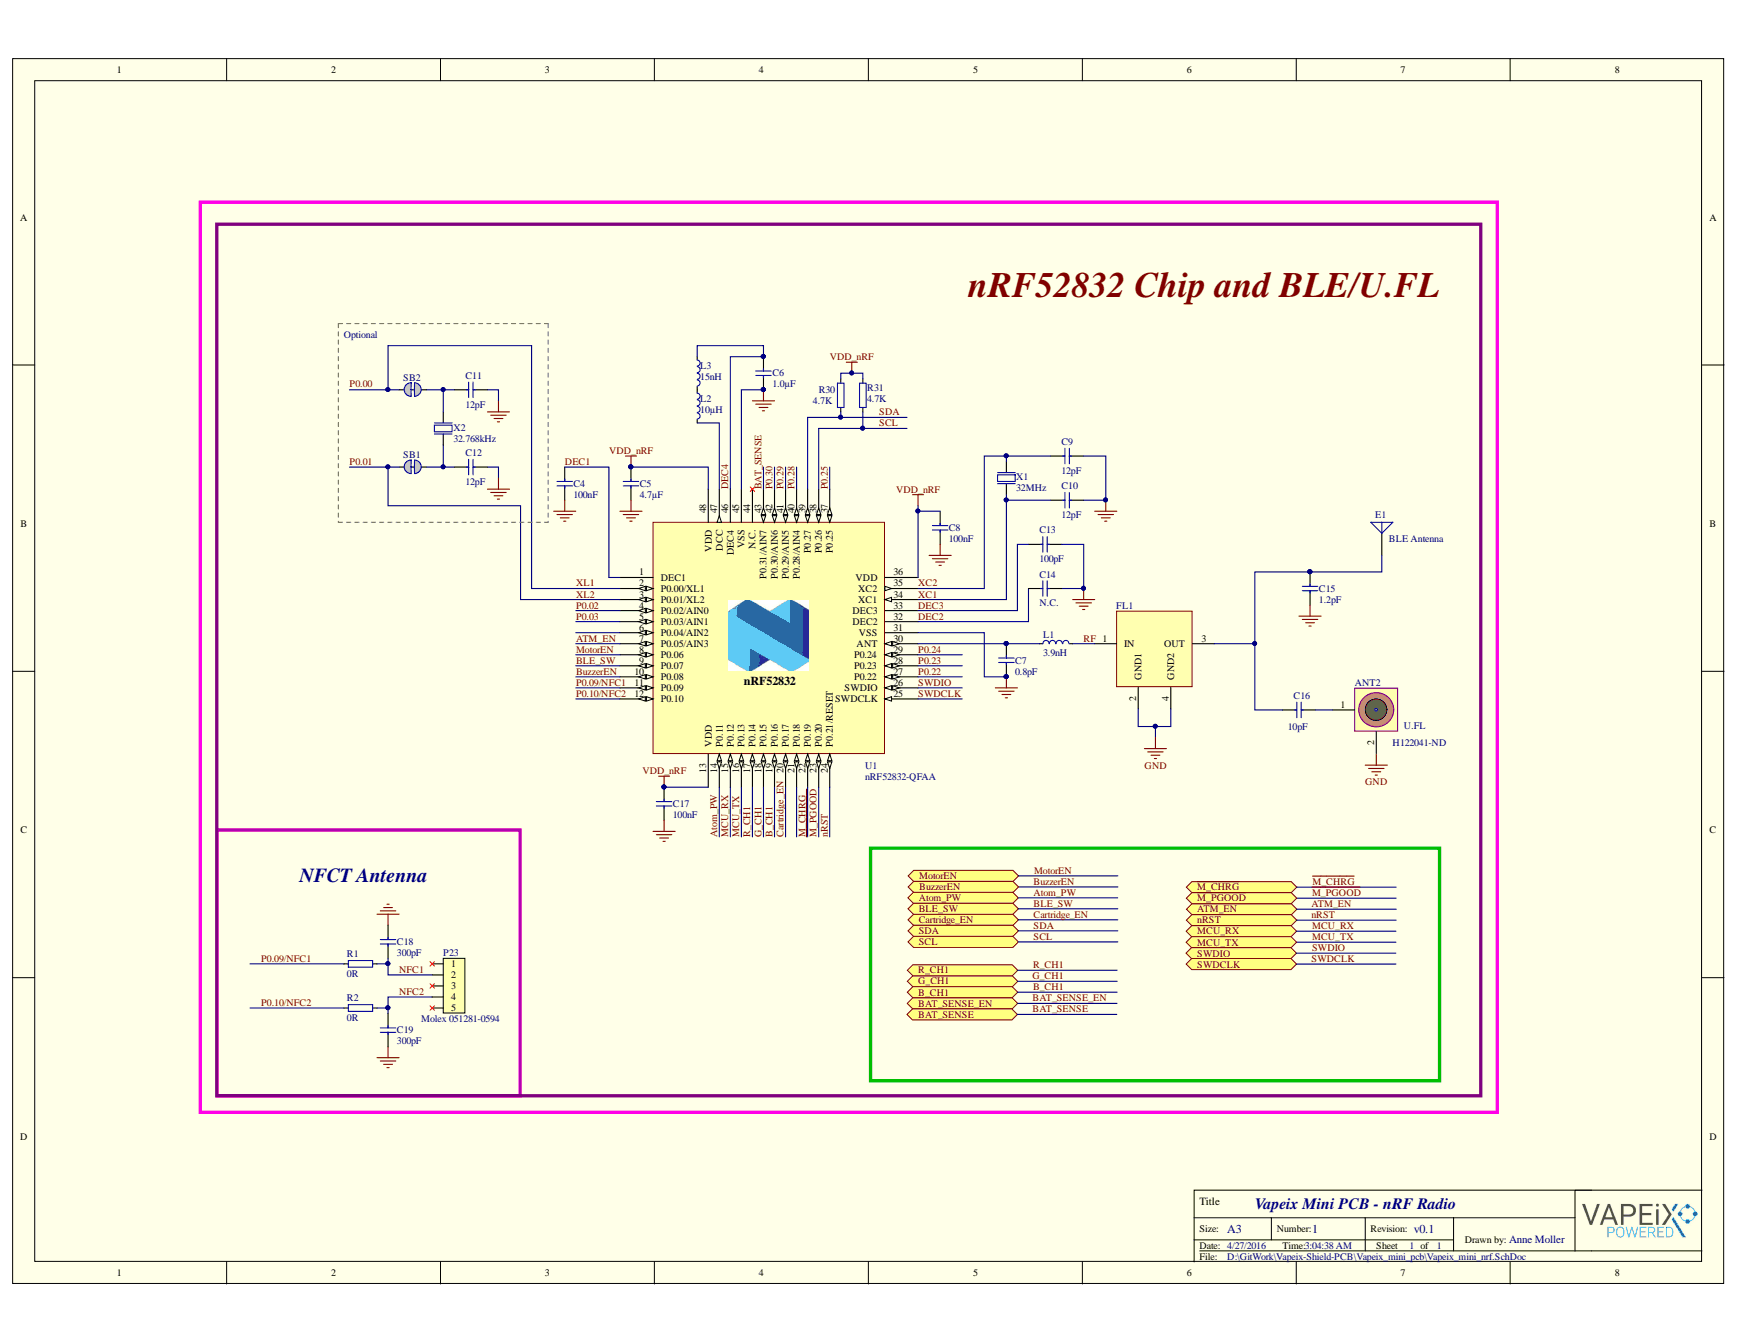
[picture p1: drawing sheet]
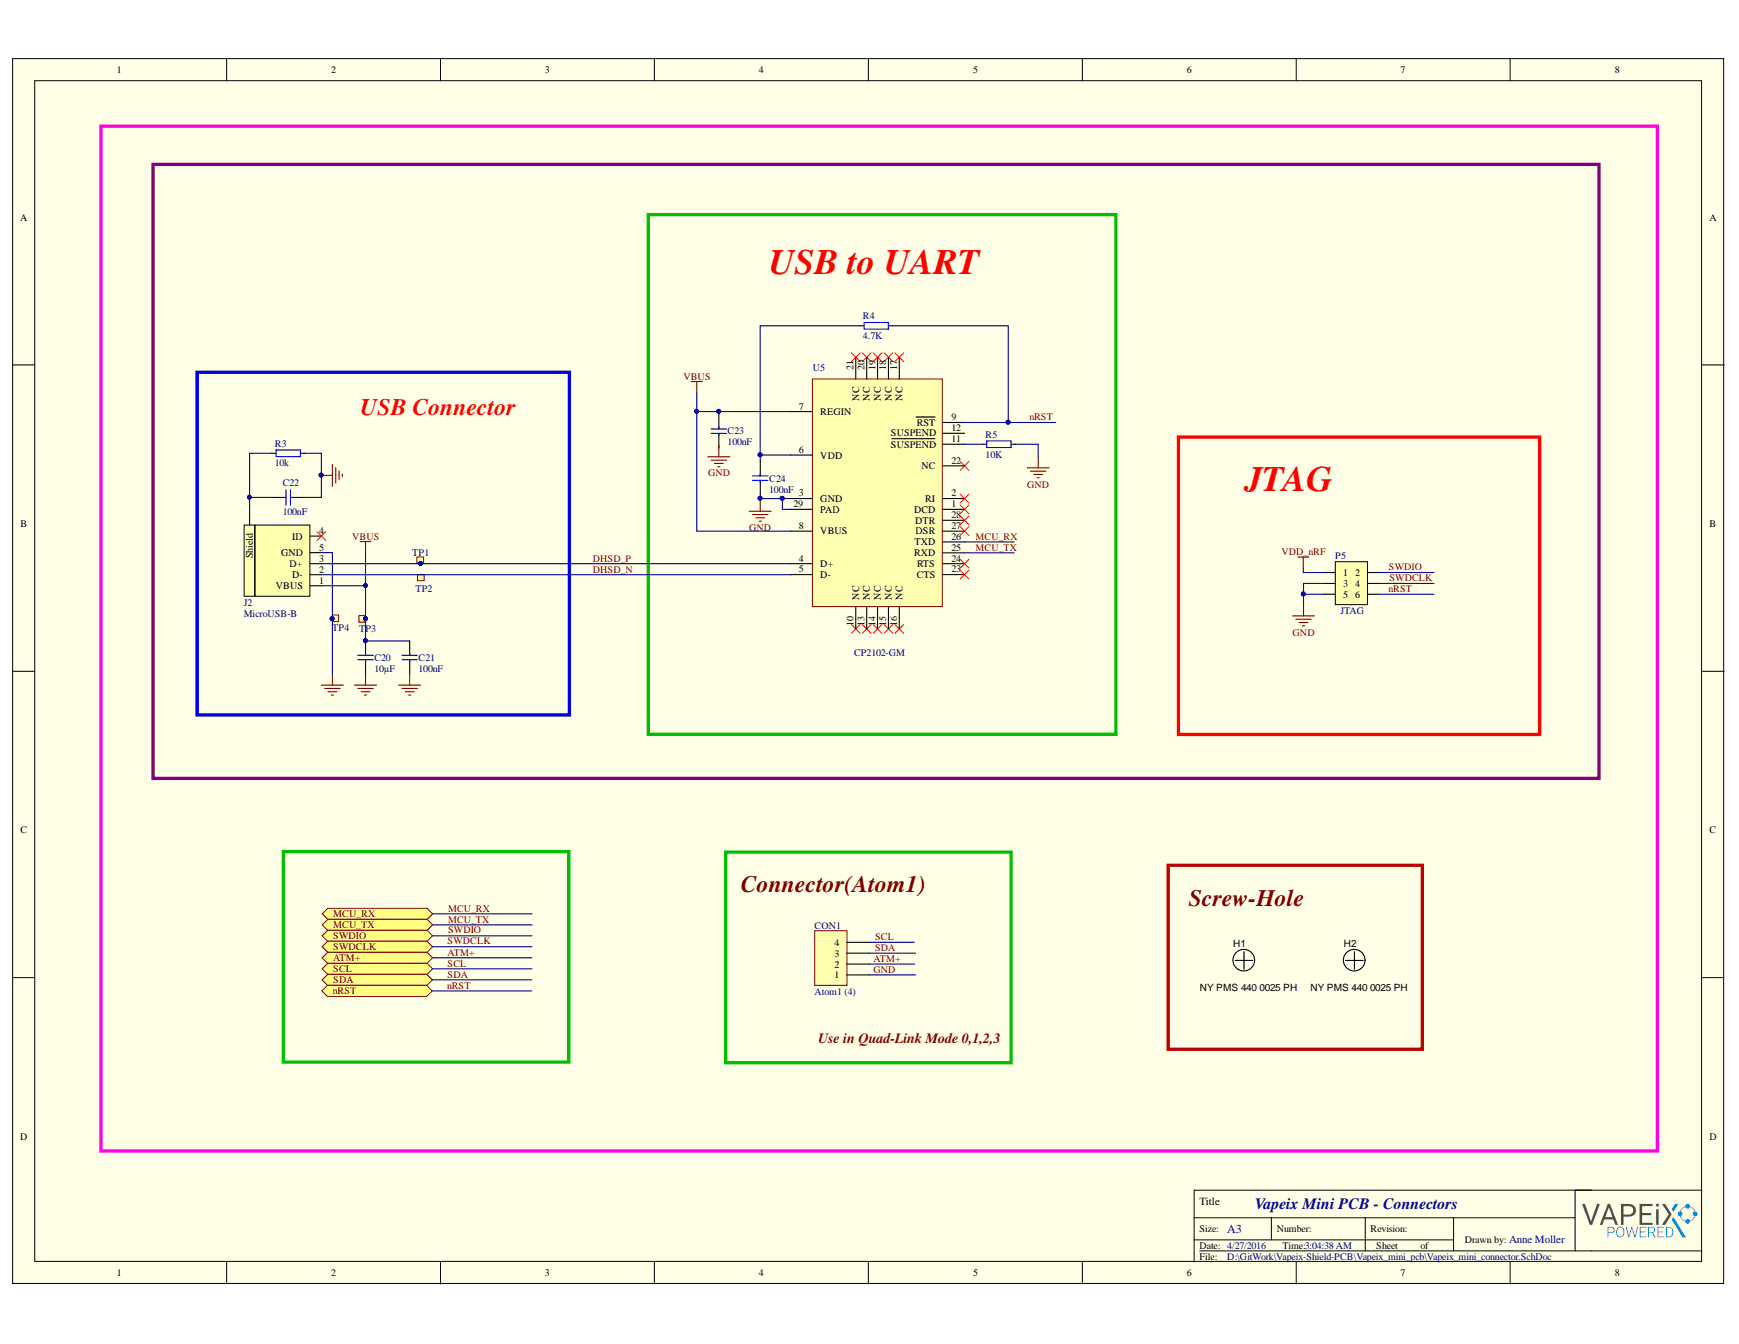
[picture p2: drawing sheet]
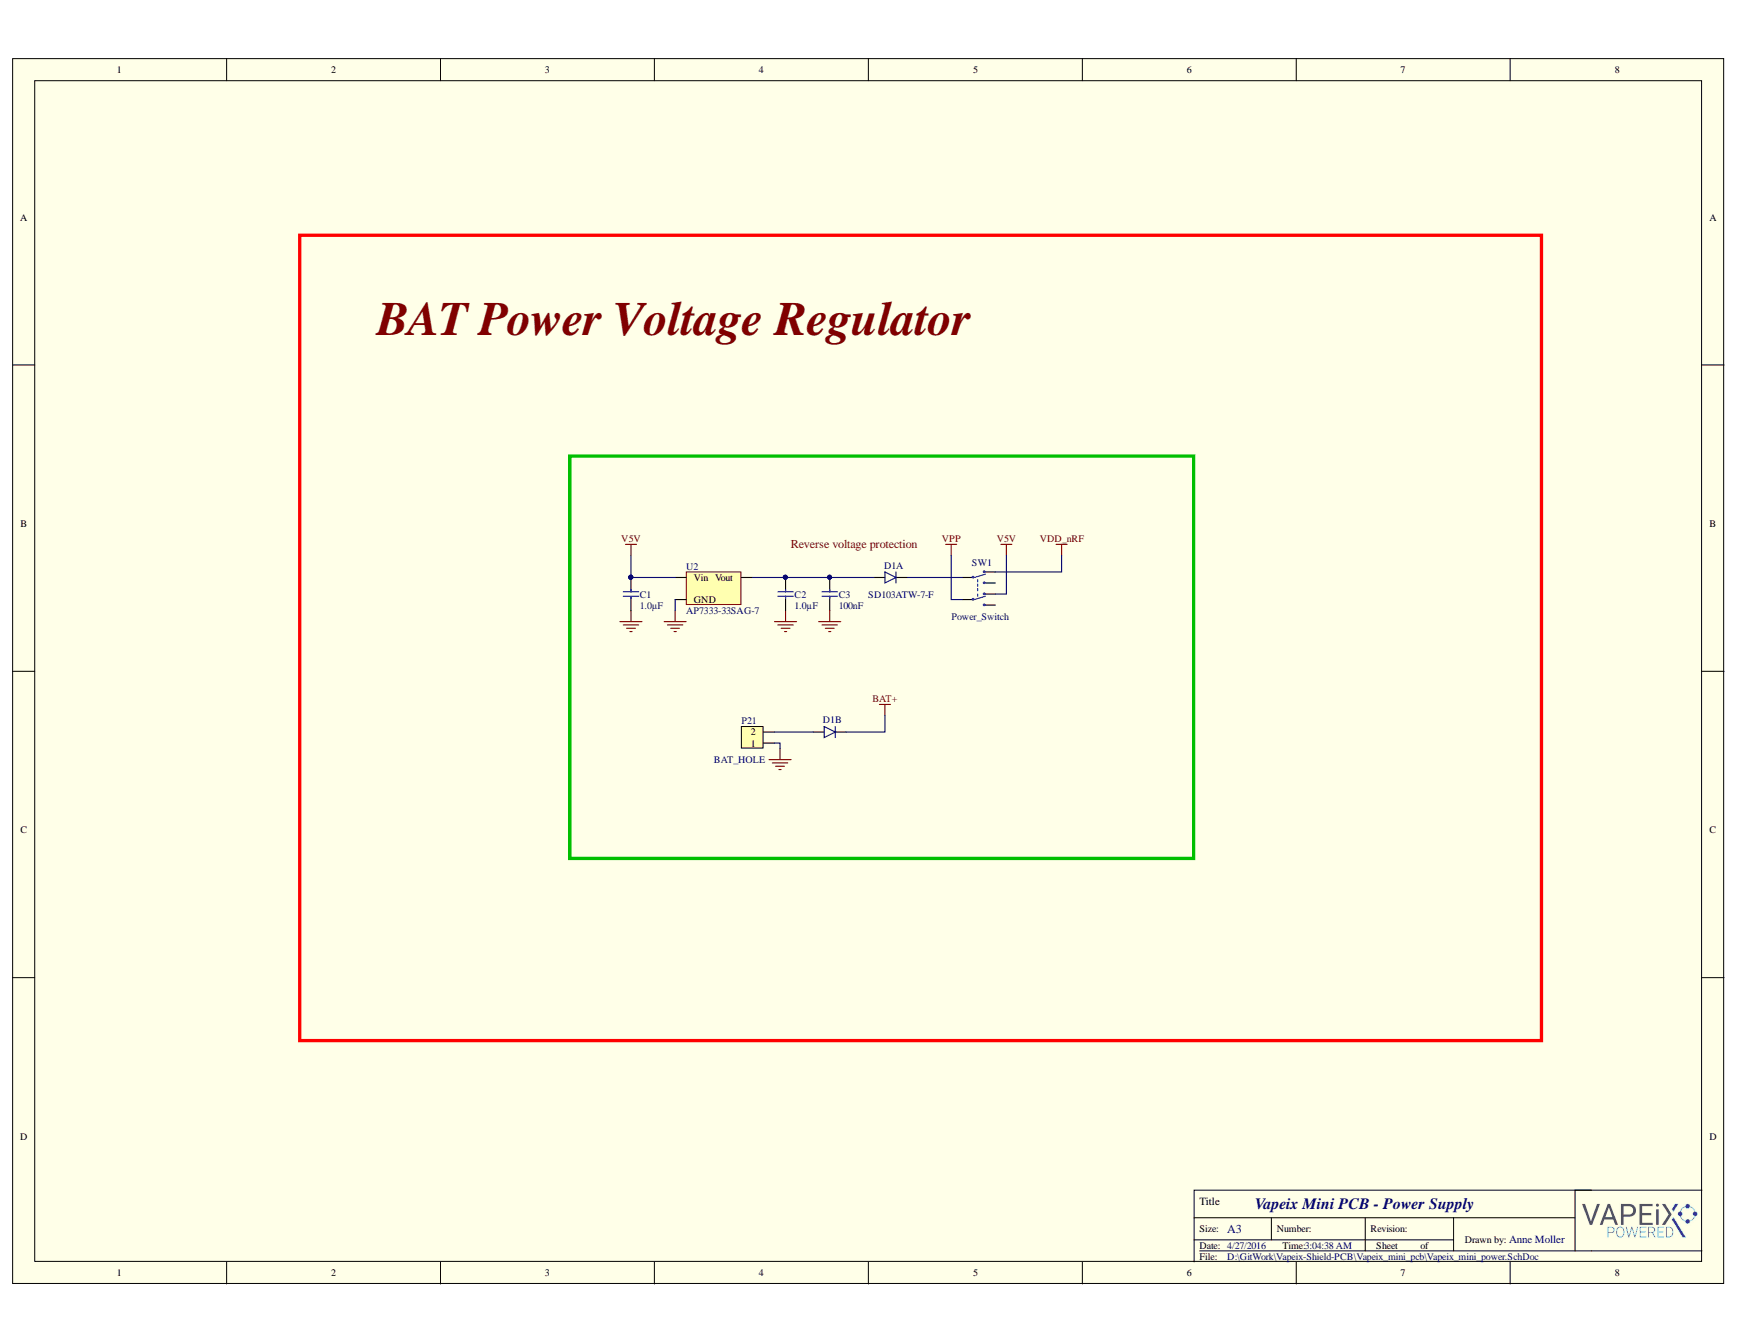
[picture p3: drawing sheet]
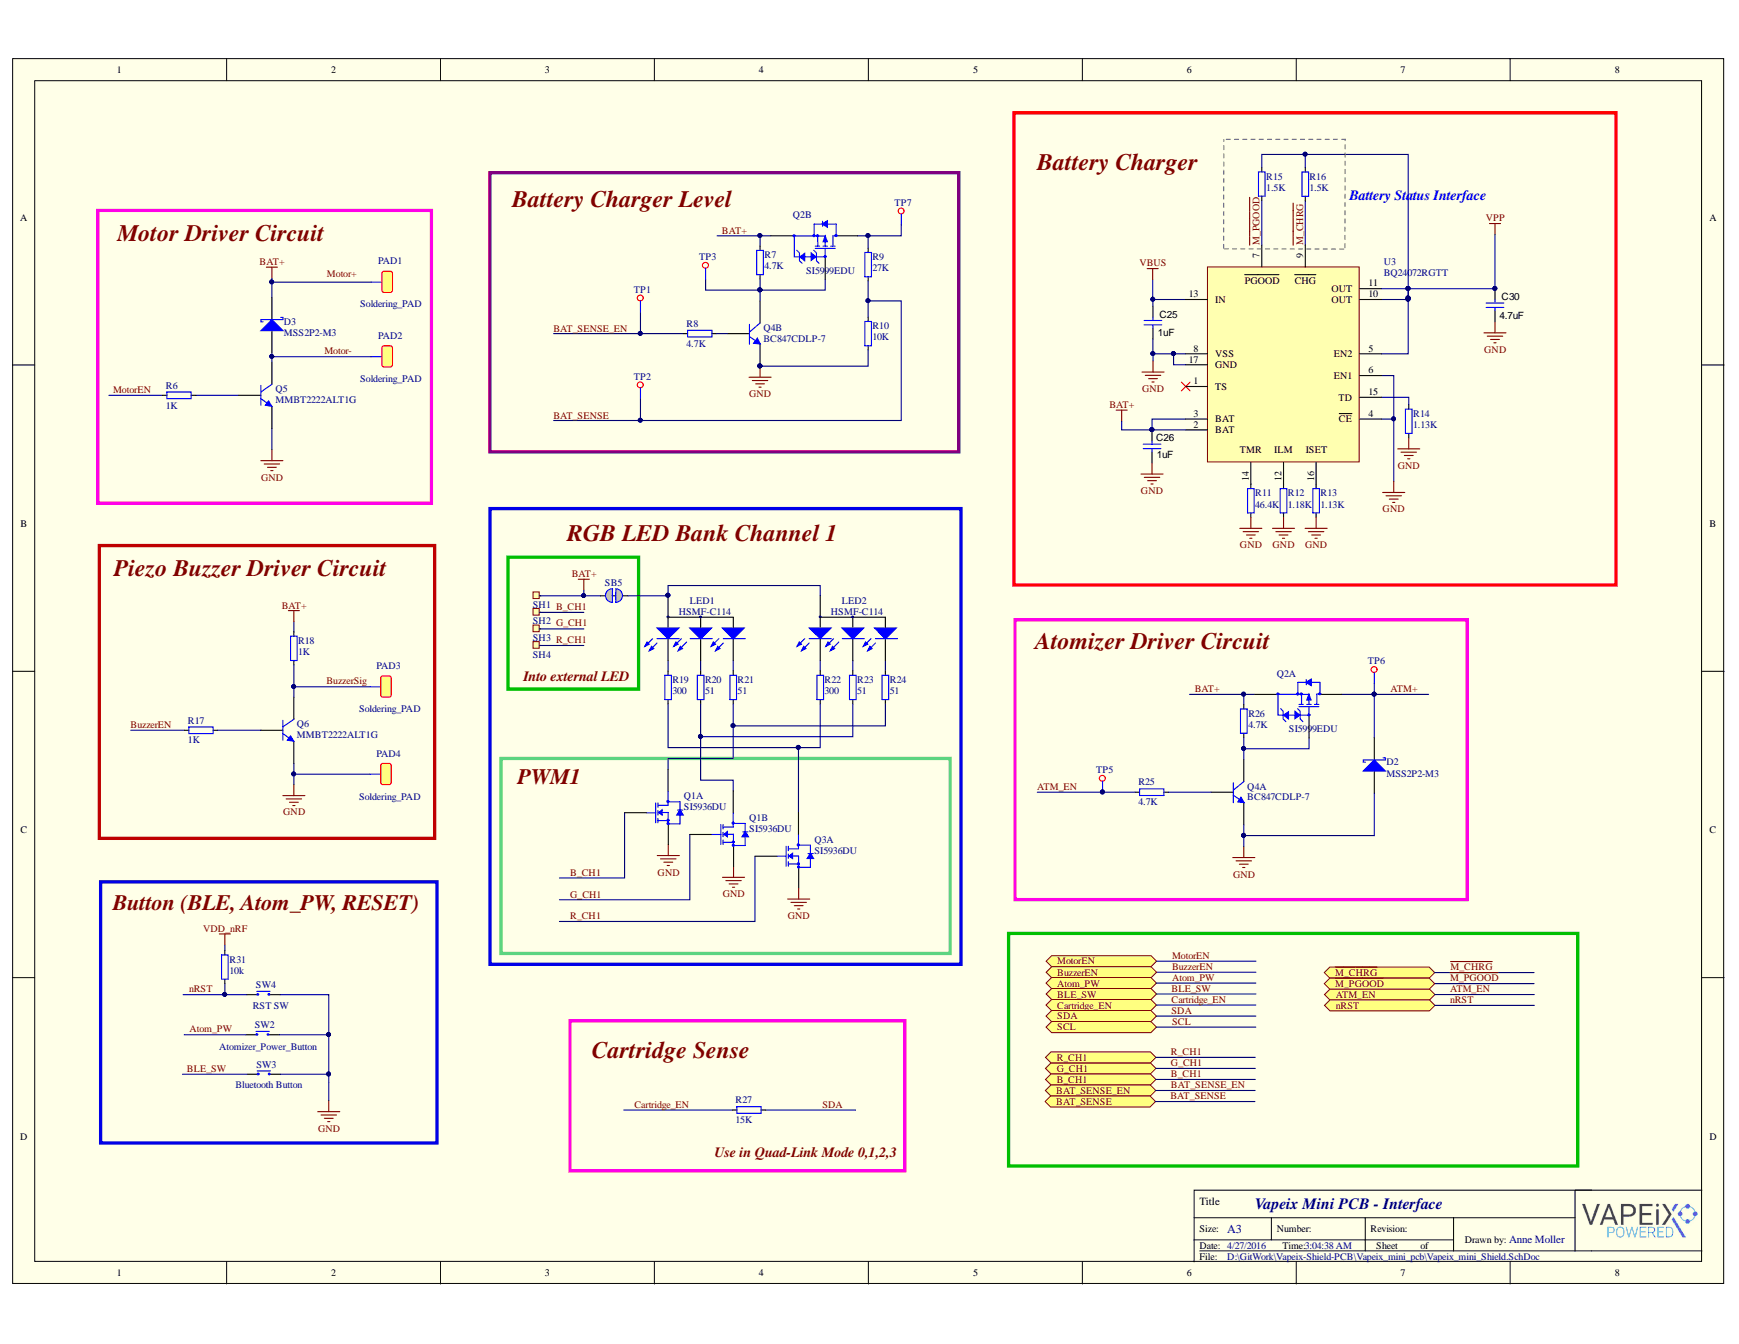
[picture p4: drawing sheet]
# Altium project Vapeix_mini.PrjPcb
4 sheets, 112 parts. Net scope: flat (ports and power ports of the same name join across sheets).
Sheets:
  Vapeix_mini_nrf.SchDoc
  Vapeix_mini_power.SchDoc
  Vapeix_mini_Shield.SchDoc
  Vapeix_mini_connector.SchDoc

## Sheet Vapeix_mini_nrf.SchDoc: Vapeix Mini PCB - nRF Radio
size A3; DrawnBy: Anne Moller; Organization: Altium Limited; Address1: L3, 12a Rodborough Rd; Address2: Frenchs Forest; Address3: NSW; Address4: Australia 2086; DocumentNumber: 1; Revision: v0.1; SheetNumber: 1; SheetTotal: 1

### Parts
(Parts that share a designator on the sheet are numbered #1, #2 ... from top to bottom, then left to right.)
ANT2  U.FL  Supplier Part Number 1: H122041-ND  [UFL-R-SMT]
C4  100nF  [CAPC1005X04L]
C5  4.7µF  [CAPC1608X06L]
C6  1.0µF  [CAPC1608X06L]
C7  0.8pF  [CAPC1005X04L]
C8  100nF  [CAPC1005X04L]
C9  12pF  [CAPC1005X04L]
C10  12pF  [CAPC1005X04L]
C11  12pF  [CAPC1005X04L]
C12  12pF  [CAPC1005X04L]
C13  100pF  [CAPC1005X04L]
C14  N.C.  [CAPC1005X04L]
C15  1.2pF  [CAPC1005X04L]
C16  10pF  [CAPC1005X04L]
C17  100nF  [CAPC1005X04L]
C18  300pF  [CAPC1005X04L]
C19  300pF  [CAPC1005X04L]
E1  BLE Antenna  [ANT_2450AT18A100]
FL1  DEA202450BT-1294C1-H  [DEA202450BT-1294C1-H]  (value not drawn)
L1  3.9nH  [INDC1005X04L]
L2  10µH  [INDC1608X06L]
L3  15nH  [INDC1005X04L]
P23  Molex 051281-0594  [Molex 051281-0594]
R1  0R  [RESC1005X04L]
R2  0R  [RESC1005X04L]
R30  4.7K  [RESC1005X04L]
R31#1  4.7K  [RESC1005X04L]
SB1  Solderbridge  [Solderbridge_Shorted]  (value not drawn)  (net tie, no BOM)
SB2  Solderbridge  [Solderbridge_Shorted]  (value not drawn)  (net tie, no BOM)
U1  nRF52832-QFAA  [QFN40P600X600X90-48N]
X1  32MHz  [BT-XTAL_2016]
X2  32.768kHz  [XTAL_3215]

### Blocks framed on the sheet
Optional: C11 C12 SB1 SB2 X2
NFCT Antenna: C18 C19 P23 R1 R2

### Ports
ATM_EN (bidir), Atom_PW (bidir), B_CH1 (bidir), BAT_SENSE (bidir), BAT_SENSE_EN (bidir), BLE_SW (bidir), BuzzerEN (bidir), Cartridge_EN (bidir), G_CH1 (bidir), MCU_RX (bidir), MCU_TX (bidir), MotorEN (bidir), nRST (bidir), R_CH1 (bidir), SCL (bidir), SDA (bidir), SWDCLK, SWDIO (bidir), ~{M_CHRG} (bidir), ~{M_PGOOD} (bidir)

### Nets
GND: C4.2 C5.2 C6.1 C7.1 C8.2 C9.2 C10.2 C11.1 C12.1 C13.2 C14.2 C15.2 C17.2 C18.2 C19.1 FL1.2(GND1) FL1.4(GND2) U1.31(VSS) U1.45(VSS) U1.49(GND) X1.2(GND) X1.4(GND)
VDD_nRF: C5.1 C8.1 C17.1 R30.2 R31#1.2 U1.13(VDD) U1.36(VDD) U1.48(VDD)
ATM_EN: U1.7(P0.05/AIN3) ; port ATM_EN
Atom_PW: U1.14(P0.11) ; port Atom_PW
B_CH1: U1.19(P0.16) ; port B_CH1
BAT_SENSE: U1.43(P0.31/AIN7) ; port BAT_SENSE
BLE_SW: U1.9(P0.07) ; port BLE_SW
BuzzerEN: U1.10(P0.08) ; port BuzzerEN
Cartridge_EN: U1.20(P0.17) ; port Cartridge_EN
DEC1: C4.1 U1.1(DEC1)
DEC2: C14.1 U1.32(DEC2)
DEC3: C13.1 U1.33(DEC3)
DEC4: C6.2 L3.1 U1.46(DEC4)
G_CH1: U1.18(P0.15) ; port G_CH1
~{M_PGOOD}: U1.23(P0.20) ; port ~{M_PGOOD}
M_CHRG: U1.22(P0.19)
MCU_RX: U1.15(P0.12) ; port MCU_RX
MCU_TX: U1.16(P0.13) ; port MCU_TX
MotorEN: U1.8(P0.06) ; port MotorEN
NFC1: C18.1 P23.2 R1.1
NFC2: C19.2 P23.4 R2.1
nRST: U1.24(P0.21/RESET) ; port nRST
P0.00: SB2.2 U1.2(P0.00/XL1)  [also labelled XL1]
P0.01: SB1.2 U1.3(P0.01/XL2)  [also labelled XL2]
P0.02: U1.4(P0.02/AIN0)
P0.03: U1.5(P0.03/AIN1)
P0.09/NFC1: R1.2 U1.11(P0.09)
P0.10/NFC2: R2.2 U1.12(P0.10)
P0.22: U1.27(P0.22)
P0.23: U1.28(P0.23)
P0.24: U1.29(P0.24)
P0.25: U1.37(P0.25)
P0.28: U1.40(P0.28/AIN4)
P0.29: U1.41(P0.29/AIN5)
P0.30: U1.42(P0.30/AIN6)
R_CH1: U1.17(P0.14) ; port R_CH1
RF: FL1.1(IN) L1.2
SCL: R31#1.1 U1.38(P0.26) ; port SCL
SDA: R30.1 U1.39(P0.27) ; port SDA
SWDCLK: U1.25(SWDCLK) ; port SWDCLK
SWDIO: U1.26(SWDIO) ; port SWDIO
XC1: C10.1 U1.34(XC1) X1.1(inp)
XC2: C9.1 U1.35(XC2) X1.3(out)
NetANT2_1: ANT2.1(SIG) C16.2
NetC7_2: C7.2 L1.1 U1.30(ANT)
NetC11_2: C11.2 SB2.1 X2.1(inp)
NetC12_2: C12.2 SB1.1 X2.2(out)
NetC15_1: C15.1 C16.1 E1.1(A) FL1.3(OUT)
NetL2_1: L2.1 L3.2
NetL2_2: L2.2 U1.47(DCC)

Not connected (* = marked no-connect by the designer): ANT2 2(GND); P23 1* 3* 5*; U1 6(P0.04/AIN2) 21(P0.18) 44(N.C.)*

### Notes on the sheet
- Labels drawn without touching a wire or pin: GND, nRF52832 Chip and BLE/U.FL

## Sheet Vapeix_mini_power.SchDoc: Vapeix Mini PCB - Power Supply
size A3; DrawnBy: Anne Moller; Organization: Altium Limited; Address1: L3, 12a Rodborough Rd; Address2: Frenchs Forest; Address3: NSW; Address4: Australia 2086

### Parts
C1  1.0µF  [CAPC1608X06L]
C2  1.0µF  [CAPC1608X06L]
C3  100nF  [CAPC1005X04L]
D1  SD103ATW-7-F  [SOT-363]  (parts A,B of 3)
P21  BAT_HOLE  [LIST_ANG_1x2-SMD-2.54MM]
SW1  Power_Switch  [JS202011SCQN]
U2  AP7333-33SAG-7  [SOT-23A]

### Blocks framed on the sheet
Reverse voltage protection: C1-C3 D1 P21 SW1 U2

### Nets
BAT+: D1.2(C2)
GND: C1.1 C2.1 C3.1 P21.1 U2.3(GND)
V5V: C1.2 SW1.6(N.C-2) U2.1(Vin)
VDD_nRF: SW1.3(N.C-1)
VPP: SW1.5(COM-2)
NetC2_2: C2.2 C3.2 D1.6(A1) U2.2(Vout)
NetD1_1: D1.1(C1) SW1.2(COM-1)
NetD1_5: D1.5(A2) P21.2

Not connected (* = marked no-connect by the designer): SW1 1(N.O-1) 4(N.O-2)

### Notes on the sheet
- Labels drawn without touching a wire or pin: BAT Power Voltage Regulator

## Sheet Vapeix_mini_Shield.SchDoc: Vapeix Mini PCB - Interface
size A3; DrawnBy: Anne Moller; Organization: Altium Limited; Address1: L3, 12a Rodborough Rd; Address2: Frenchs Forest; Address3: NSW; Address4: Australia 2086

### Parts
(Parts that share a designator on the sheet are numbered #1, #2 ... from top to bottom, then left to right.)
C25  ValueDisplayed: 1uF  [CAPC1608X06L]
C26  ValueDisplayed: 1uF  [CAPC1608X06L]
C30  ValueDisplayed: 4.7uF  [CAPC1608X06L]
D2  MSS2P2-M3  [MSS2P2-M3]
D3  MSS2P2-M3  [MSS2P2-M3]
LED1  HSMF-C114  [HSMF-C114]
LED2  HSMF-C114  [HSMF-C114]
PAD1  Soldering_PAD  [Soldering_PAD]
PAD2  Soldering_PAD  [Soldering_PAD]
PAD3  Soldering_PAD  [Soldering_PAD]
PAD4  Soldering_PAD  [Soldering_PAD]
Q1  SI5936DU  [SI5936DU]  (parts A,B of 2)
Q2  SI5999EDU  [SI5999EDU]  (parts A,B of 2)
Q3  SI5936DU  [SI5936DU]  (part A of 2)
Q4  BC847CDLP-7  [BC847CDLP-7]  (parts A,B of 2)
Q5  MMBT2222ALT1G  [MMBT2222ALT1G]
Q6  MMBT2222ALT1G  [MMBT2222ALT1G]
R6  1K  [RESC1005X04L]
R7  4.7K  [RESC1005X04L]
R8  4.7K  [RESC1005X04L]
R9  27K  [RESC1005X04L]
R10  10K  [RESC1005X04L]
R11  46.4K  [RESC1005X04L]
R12  1.18K  [RESC1005X04L]
R13  1.13K  [RESC1005X04L]
R14  1.13K  [RESC1005X04L]
R15  1.5K  [RESC1005X04L]
R16  1.5K  [RESC1005X04L]
R17  1K  [RESC1005X04L]
R18  1K  [RESC1005X04L]
R19  300  [RESC1005X04L]
R20  51  [RESC1005X04L]
R21  51  [RESC1005X04L]
R22  300  [RESC1005X04L]
R23  51  [RESC1005X04L]
R24  51  [RESC1005X04L]
R25  4.7K  [RESC1005X04L]
R26  4.7K  [RESC1005X04L]
R27  15K  [RESC1005X04L]
R31#2  10k  [RESC1005X04L]
SB5  Solderbridge  [Solderbridge_Shorted]  (value not drawn)  (net tie, no BOM)
SH1  TP  [TESTPAD-TH]  (value not drawn)  (no BOM)
SH2  TP  [TESTPAD-TH]  (value not drawn)  (no BOM)
SH3  TP  [TESTPAD-TH]  (value not drawn)  (no BOM)
SH4  TP  [TESTPAD-TH]  (value not drawn)  (no BOM)
SW2  Atomizer_Power_Button  [ALPS_SKHUxxx010_WO_GND]
SW3  Bluetooth Button  [ALPS_SKHUxxx010_WO_GND]
SW4  RST SW  [ALPS_SKHUxxx010_WO_GND]
TP1#1  TP  [TP]  (value not drawn)
TP2#1  TP  [TP]  (value not drawn)
TP3#1  TP  [TP]  (value not drawn)
TP5  TP  [TP]  (value not drawn)
TP6  TP  [TP]  (value not drawn)
TP7  TP  [TP]  (value not drawn)
U3  BQ24072RGTT  [BQ24072RGTT]

### Ports
ATM_EN (bidir), Atom_PW (bidir), B_CH1 (bidir), BAT_SENSE, BAT_SENSE_EN (bidir), BLE_SW (bidir), BuzzerEN (bidir), Cartridge_EN (bidir), G_CH1 (bidir), MotorEN (bidir), nRST (bidir), R_CH1 (bidir), SCL (bidir), SDA (bidir), ~{M_CHRG} (bidir), ~{M_PGOOD} (bidir)

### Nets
BAT+: C26.1 D3.2(K) PAD1.1(TP) Q2.1(S1) Q2.3(S2) R7.1 R18.1 R26.2 SB5.2 SH1.1 U3.2(BAT) U3.3(BAT)
GND: C25.2 C26.2 C30.2 D2.1(A) PAD4.1(TP) Q1.1(S1) Q1.3(S2) Q3.1(S1) Q4.1(E1) Q4.4(E2) Q5.2(E) Q6.2(E) R10.2 R11.2 R12.2 R13.2 R14.2 SW2.2(COM) SW3.2(COM) SW4.2(COM) U3.4(~{CE}) U3.6(EN1) U3.8(VSS) U3.17(GND)
VBUS: C25.1 U3.13(IN)
VDD_nRF: R31#2.2
VPP: C30.1 R15.1 R16.1 U3.5(EN2) U3.10(OUT) U3.11(OUT)
ATM+: D2.2(K) Q2.7(D1) TP6.1(TP)
ATM_EN: R25.1 TP5.1(TP) ; port ATM_EN
Atom_PW: SW2.1(N.O) ; port Atom_PW
B_CH1: Q1.2(G1) SH2.1 ; port B_CH1
BAT_SENSE: R9.2 R10.1 TP2#1.1(TP) ; port BAT_SENSE
BAT_SENSE_EN: R8.2 TP1#1.1(TP) ; port BAT_SENSE_EN
BLE_SW: SW3.1(N.O) ; port BLE_SW
BuzzerEN: R17.2 ; port BuzzerEN
BuzzerSig: PAD3.1(TP) Q6.3(C) R18.2
Cartridge_EN: R27.2 ; port Cartridge_EN
G_CH1: Q1.4(G2) SH3.1 ; port G_CH1
~{M_CHRG}: R16.2 U3.9(~{CHG}) ; port ~{M_CHRG}
~{M_PGOOD}: R15.2 U3.7(~{PGOOD}) ; port ~{M_PGOOD}
Motor-: D3.1(A) PAD2.1(TP) Q5.3(C)
MotorEN: R6.2 ; port MotorEN
nRST: R31#2.1 SW4.1(N.O) ; port nRST
R_CH1: Q3.2(G1) SH4.1 ; port R_CH1
SDA: R27.1 ; port SDA
NetLED1_1: LED1.1(ANODE) LED2.1(ANODE) SB5.1
NetLED1_2: LED1.2(RED) R19.1
NetLED1_3: LED1.3(GREEN) R20.1
NetLED1_4: LED1.4(BLUE) R21.1
NetLED2_2: LED2.2(RED) R22.1
NetLED2_3: LED2.3(GREEN) R23.1
NetLED2_4: LED2.4(BLUE) R24.1
NetQ1_5: Q1.5(D2) R20.2 R23.2
NetQ1_7: Q1.7(D1) R21.2 R24.2
NetQ2_2: Q2.2(G1) Q4.3(C1) R26.1
NetQ2_4: Q2.4(G2) Q4.6(C2) R7.2 TP3#1.1(TP)
NetQ2_5: Q2.5(D2) R9.1 TP7.1(TP)
NetQ3_7: Q3.7(D1) R19.2 R22.2
NetQ4_2: Q4.2(B1) R25.2
NetQ4_5: Q4.5(B2) R8.1
NetQ5_1: Q5.1(B) R6.1
NetQ6_1: Q6.1(B) R17.1
NetR11_1: R11.1 U3.14(TMR)
NetR12_1: R12.1 U3.12(ILM)
NetR13_1: R13.1 U3.16(ISET)
NetR14_1: R14.1 U3.15(TD)

Not connected (* = marked no-connect by the designer): U3 1(TS)*

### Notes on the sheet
- Labels drawn without touching a wire or pin: Atomizer Driver Circuit, Battery Charger, Battery Charger Level, Battery Status Interface, Button (BLE, Atom_PW, RESET), Cartridge Sense, Into external LED, Motor Driver Circuit, Motor+, Piezo Buzzer Driver Circuit, PWM1, RGB LED Bank Channel 1, Use in Quad-Link Mode 0,1,2,3

## Sheet Vapeix_mini_connector.SchDoc: Vapeix Mini PCB - Connectors
size A3; DrawnBy: Anne Moller; Organization: Altium Limited; Address1: L3, 12a Rodborough Rd; Address2: Frenchs Forest; Address3: NSW; Address4: Australia 2086

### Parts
(Parts that share a designator on the sheet are numbered #1, #2 ... from top to bottom, then left to right.)
C20  10µF  [CAPC1608X06L]
C21  100nF  [CAPC1005X04L]
C22  100nF  [CAPC1005X04L]
C23  100nF  [CAPC1005X04L]
C24  100nF  [CAPC1005X04L]
CON1  Atom1 (4)  [S4B-PH-K-S]
H1  NY PMS 440 0025 PH  [SCREW_HOLE2]
H2  NY PMS 440 0025 PH  [SCREW_HOLE2]
J2  MicroUSB-B  [FCI_10118193-0001LF]
P5  JTAG  [Molex 15-91-2060]
R3  10k  [RESC1005X04L]
R4  4.7K  [RESC1005X04L]
R5  10K  [RESC1005X04L]
TP1#2  Ø1.0mm,SMD  [TP_SMD_Ø1.0mm]  (value not drawn)  (no BOM)
TP2#2  Ø1.0mm,SMD  [TP_SMD_Ø1.0mm]  (value not drawn)  (no BOM)
TP3#2  Ø1.0mm,SMD  [TP_SMD_Ø1.0mm]  (value not drawn)  (no BOM)
TP4  Ø1.0mm,SMD  [TP_SMD_Ø1.0mm]  (value not drawn)  (no BOM)
U5  CP2102-GM  [CP2102-GM]

### Ports
ATM+ (bidir), MCU_RX (bidir), MCU_TX (bidir), nRST, SCL (bidir), SDA (bidir), SWDCLK, SWDIO (bidir)

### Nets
GND: C20.1 C21.1 C22.1 C24.1 CON1.1 J2.5(GND) P5.3 P5.5 R3.1 R5.2 TP4.1 U5.3(GND) U5.29(PAD)
VBUS: C20.2 C21.2 C23.2 J2.1(VBUS) TP3#2.1 U5.7(REGIN) U5.8(VBUS)
VDD_nRF: P5.1
ATM+: CON1.2 ; port ATM+
DHSD_N: J2.2(D-) TP2#2.1 U5.5(D-)
DHSD_P: J2.3(D+) TP1#2.1 U5.4(D+)
MCU_RX: U5.26(TXD) ; port MCU_RX
MCU_TX: U5.25(RXD) ; port MCU_TX
nRST: P5.6 R4.2 U5.9(~{RST}) ; port nRST
SCL: CON1.4 ; port SCL
SDA: CON1.3 ; port SDA
SWDCLK: P5.4 ; port SWDCLK
SWDIO: P5.2 ; port SWDIO
NetC22_2: C22.2 J2.6(Shield) R3.2
NetC24_2: C24.2 R4.1 U5.6(VDD)
NetR5_1: R5.1 U5.11(~{SUSPEND})

Not connected (* = marked no-connect by the designer): C23 1; J2 4(ID)*; U5 1(DCD)* 2(RI)* 10(NC)* 12(SUSPEND) 13(NC)* 14(NC)* 15(NC)* 16(NC)* 17(NC)* 18(NC)* 19(NC)* 20(NC)* 21(NC)* 22(NC)* 23(CTS)* 24(RTS)* 27(DSR)* 28(DTR)*

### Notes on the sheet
- Labels drawn without touching a wire or pin: Connector(Atom1), GND, JTAG, Screw-Hole, USB Connector, USB to UART, Use in Quad-Link Mode 0,1,2,3

## Nets that join several sheets
BAT+: Vapeix_mini_power (D1.2), Vapeix_mini_Shield (12 pins)
GND: Vapeix_mini_nrf (22 pins), Vapeix_mini_power (5 pins), Vapeix_mini_Shield (24 pins), Vapeix_mini_connector (13 pins)
VBUS: Vapeix_mini_Shield (C25.1 U3.13), Vapeix_mini_connector (7 pins)
VDD_nRF: Vapeix_mini_nrf (8 pins), Vapeix_mini_power (SW1.3), Vapeix_mini_Shield (R31#2.2), Vapeix_mini_connector (P5.1)
VPP: Vapeix_mini_power (SW1.5), Vapeix_mini_Shield (6 pins)
ATM_EN: Vapeix_mini_nrf (U1.7), Vapeix_mini_Shield (R25.1 TP5.1)
Atom_PW: Vapeix_mini_nrf (U1.14), Vapeix_mini_Shield (SW2.1)
B_CH1: Vapeix_mini_nrf (U1.19), Vapeix_mini_Shield (Q1.2 SH2.1)
BAT_SENSE: Vapeix_mini_nrf (U1.43), Vapeix_mini_Shield (R9.2 R10.1 TP2#1.1)
BLE_SW: Vapeix_mini_nrf (U1.9), Vapeix_mini_Shield (SW3.1)
BuzzerEN: Vapeix_mini_nrf (U1.10), Vapeix_mini_Shield (R17.2)
Cartridge_EN: Vapeix_mini_nrf (U1.20), Vapeix_mini_Shield (R27.2)
G_CH1: Vapeix_mini_nrf (U1.18), Vapeix_mini_Shield (Q1.4 SH3.1)
~{M_PGOOD}: Vapeix_mini_nrf (U1.23), Vapeix_mini_Shield (R15.2 U3.7)
MCU_RX: Vapeix_mini_nrf (U1.15), Vapeix_mini_connector (U5.26)
MCU_TX: Vapeix_mini_nrf (U1.16), Vapeix_mini_connector (U5.25)
MotorEN: Vapeix_mini_nrf (U1.8), Vapeix_mini_Shield (R6.2)
nRST: Vapeix_mini_nrf (U1.24), Vapeix_mini_Shield (R31#2.1 SW4.1), Vapeix_mini_connector (P5.6 R4.2 U5.9)
R_CH1: Vapeix_mini_nrf (U1.17), Vapeix_mini_Shield (Q3.2 SH4.1)
SCL: Vapeix_mini_nrf (R31#1.1 U1.38), Vapeix_mini_connector (CON1.4)
SDA: Vapeix_mini_nrf (R30.1 U1.39), Vapeix_mini_Shield (R27.1), Vapeix_mini_connector (CON1.3)
SWDCLK: Vapeix_mini_nrf (U1.25), Vapeix_mini_connector (P5.4)
SWDIO: Vapeix_mini_nrf (U1.26), Vapeix_mini_connector (P5.2)
